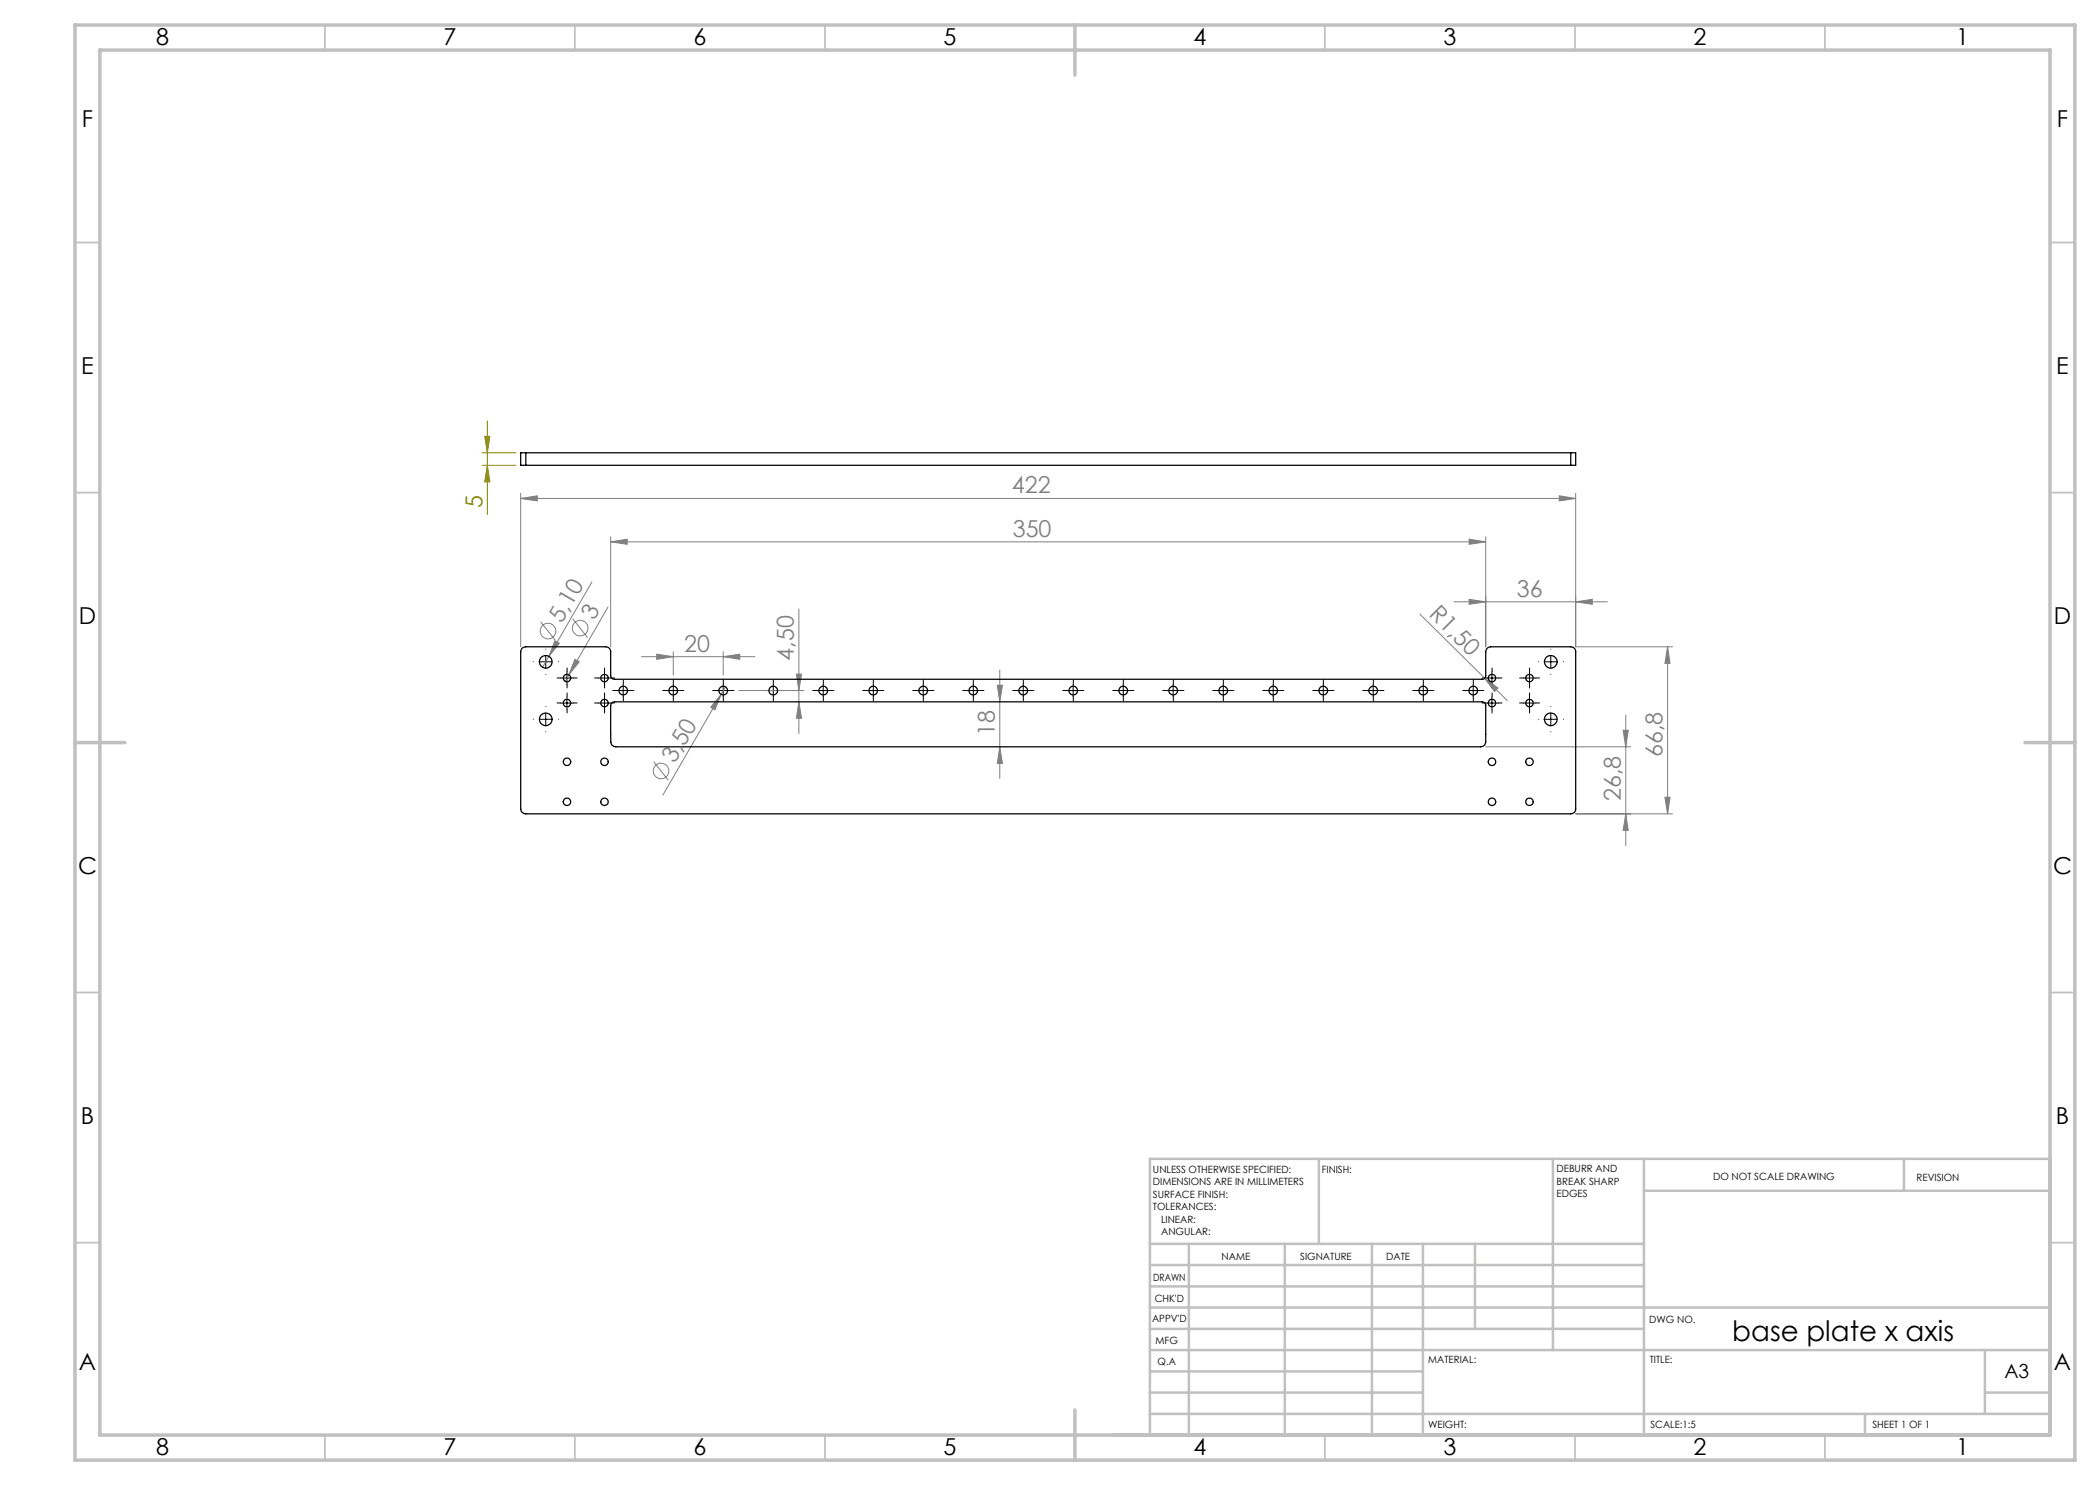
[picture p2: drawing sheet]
<svg xmlns="http://www.w3.org/2000/svg" width="420mm" height="297mm" viewBox="0 0 420 297" stroke-linecap="round" stroke-linejoin="round" font-family="sans-serif">
<g fill="none" stroke="#808080" stroke-width=".2">
<path d="M104.1 99.7l3.4-.5v1zM104.1 98.7v30.7M104.1 99.7h211M311.9 99.2l3.2 .5-3.2 .5zM315.1 98.7v30.7h19.4M118.4 116.4l-9.9 17.1M122.1 108.4l3.3-.6v1.1zM122.1 107.3v22.1M122.1 108.4h175M293.8 107.8l3.3 .6-3.3 .5zM293.8 119.9l3.3 .5-3.3 .5zM297.1 107.3v22.1"/>
<path d="M108.1 124.4l3 3.7M111 128.2l.9 .5-2.1 2.6zM113.8 135l-.8 1.3M114.5 123.8l3 3.7M115 131.9l.9 .5-2.1 2.6zM121.6 121.4l-7.8 13.6M128.3 131.3h22.7M131.3 130.8l3.4 .5-3.4 .6zM134.7 130.3v4.7M144.2 138.9l-1.2 3.1-.9-.5zM144.2 138.9l-11.6 20.1M144.6 131.3l3.4-.5v1.1z"/>
<path d="M144.6 130.3v4.7M145.1 137.4l-.9 1.5M147.8 138.1h13M159.3 134.8h1l-.5 3.3zM159.8 121.8v24.9M199.5 137.1h1l-.5 3.3zM200 134v21.7M284 122.8l17.4 17.3M290.8 120.4h30.7M296.9 135.6l2.7 2-.7 .7zM315.1 120.4l3.4-.5v1zM333.5 129.4l.5 3.3h-1z"/>
<path d="M333.5 129.4v33.4M130.7 152.3l3 3.8M159.8 140.4l.5 3.2h-1zM200 149.4l.5 3.3h-1zM297.1 149.4h29M324.6 146h1l-.4 3.4zM325.2 143v26.1M333 159.5h1l-.5 3.3zM315.1 162.8h19.4M325.2 162.8l.4 3.3h-1z"/>
<circle cx="109.6" cy="126.2" r="1.56"/>
<circle cx="116" cy="125.6" r="1.55"/>
<circle cx="132.2" cy="154.2" r="1.57"/>
</g>
<path d="M96.4 93.1h6.8M96.4 90.6h6.8M96.9 87.3h1.1l-.5 3.3zM97.5 93.1l.5 3.3h-1.1zM97.5 84.2v18.7" fill="none" stroke="#808000" stroke-width=".2"/>
<g fill="none" stroke="#000" stroke-width=".2" stroke-dasharray="15.2 1.3 1.3 1.3">
<path d="M106.7 132.3h-.1M109.2 129.8h.1M109.2 134.8v.1M111.7 132.3h.1M112.2 135.6h-.8M113.4 139.3v-.7M113.4 134.3v-.7M113.4 136.8v.8M114.7 135.6h.7M119.7 135.6h-.8M120.9 134.3v-.7M120.9 136.8v.8"/>
<path d="M120.9 139.3v-.7M122.2 135.6h.7M123.4 138.1h-.9M124.7 136.8v-.8M124.7 139.3v.9M125.9 138.1h.9M133.4 138.1h-.9M134.7 136.8v-.8M134.7 139.3v.9M135.9 138.1h.9M143.4 138.1h-.9M144.7 136.8v-.8"/>
<path d="M144.7 139.3v.9M145.9 138.1h.9M153.4 138.1h-.9M154.7 136.8v-.8M154.7 139.3v.9M155.9 138.1h.9M163.4 138.1h-.9M164.7 136.8v-.8M164.7 139.3v.9M165.9 138.1h.9M173.4 138.1h-.9M174.7 136.8v-.8"/>
<path d="M174.7 139.3v.9M175.9 138.1h.9M183.4 138.1h-.9M184.7 136.8v-.8M184.7 139.3v.9M185.9 138.1h.9M193.4 138.1h-.9M194.7 136.8v-.8M194.7 139.3v.9M195.9 138.1h.9M203.4 138.1h-.9M204.7 136.8v-.8"/>
<path d="M204.7 139.3v.9M205.9 138.1h.9M213.4 138.1h-.9M214.7 136.8v-.8M214.7 139.3v.9M215.9 138.1h.9M223.4 138.1h-.9M224.7 136.8v-.8M224.7 139.3v.9M225.9 138.1h.9M233.4 138.1h-.9M234.7 136.8v-.8"/>
<path d="M234.7 139.3v.9M235.9 138.1h.9M243.4 138.1h-.9M244.7 136.8v-.8M244.7 139.3v.9M245.9 138.1h.9M253.4 138.1h-.9M254.7 136.8v-.8M254.7 139.3v.9M255.9 138.1h.9M263.4 138.1h-.9M264.7 136.8v-.8"/>
<path d="M264.7 139.3v.9M265.9 138.1h.9M273.4 138.1h-.9M274.7 136.8v-.8M274.7 139.3v.9M275.9 138.1h.9M283.4 138.1h-.9M284.7 136.8v-.8M284.7 139.3v.9M285.9 138.1h.9M293.4 138.1h-.9M294.7 136.8v-.8"/>
<path d="M294.7 139.3v.9M295.9 138.1h.9M297.2 135.6h-.8M298.4 134.3v-.7M298.4 136.8v.8M298.4 139.3v-.7M299.7 135.6h.7M304.7 135.6h-.8M305.9 139.3v-.7M305.9 134.3v-.7M305.9 136.8v.8M307.2 135.6h.7"/>
<path d="M307.7 132.3h-.1M310.2 129.8h.1M310.2 134.8v.1M312.7 132.3h.1M106.7 143.8h-.1M109.2 141.3h.1M109.2 146.3v.1M111.7 143.8h.1M112.2 140.6h-.8M113.4 141.8v.8M114.7 140.6h.7M119.7 140.6h-.8"/>
<path d="M120.9 141.8v.8M122.2 140.6h.7M297.2 140.6h-.8M298.4 141.8v.8M299.7 140.6h.7M304.7 140.6h-.8M305.9 141.8v.8M307.2 140.6h.7M307.7 143.8h-.1M310.2 141.3h.1M310.2 146.3v.1M312.7 143.8h.1"/>
</g>
<g fill="none" stroke="#000" stroke-width=".2">
<path d="M107.9 132.4h2.5M109.1 131.1v2.5M112.1 135.6h2.6M113.4 134.4v2.5M113.4 139.4v2.4M119.7 135.6h2.4M120.9 134.4v2.5M120.9 139.4v2.4M123.4 138.1h2.5M124.6 136.9v2.5M133.4 138.1h2.5M134.7 136.9v2.5"/>
<path d="M143.4 138.1h2.5M144.6 136.9v2.5M153.4 138.1h2.5M154.7 136.9v2.5M163.4 138.1h2.5M164.6 136.9v2.5M173.4 138.1h2.5M174.7 136.9v2.5M183.4 138.1h2.5M184.6 136.9v2.5M193.4 138.1h2.5M194.7 136.9v2.5"/>
<path d="M203.4 138.1h2.5M204.6 136.9v2.5M213.4 138.1h2.5M214.6 136.9v2.5M223.4 138.1h2.5M224.6 136.9v2.5M233.4 138.1h2.5M234.6 136.9v2.5M243.4 138.1h2.5M244.7 136.9v2.5M253.4 138.1h2.5M254.6 136.9v2.5"/>
<path d="M263.4 138.1h2.5M264.7 136.9v2.5M273.4 138.1h2.5M274.6 136.9v2.5M283.4 138.1h2.5M284.7 136.9v2.5M293.4 138.1h2.5M294.6 136.9v2.5M297.1 135.6h2.5M298.4 134.4v2.5M298.4 139.4v2.4M304.7 135.6h2.5"/>
<path d="M305.9 134.4v2.5M305.9 139.4v2.4M308.9 132.4h2.5M310.2 131.1v2.5M107.9 143.9h2.5M109.1 142.6v2.5M112.1 140.6h2.6M119.7 140.6h2.4M297.1 140.6h2.5M304.7 140.6h2.5M308.9 143.9h2.5M310.2 142.6v2.5"/>
</g>
<g fill="none" stroke="#c0c0c0" stroke-width=".35">
<path d="M65 5v5M115 5v5M165 5v5M265 5v5M315 5v5M365 5v5M15 48.5h5M410 48.5h5M15 98.5h5M410 98.5h5M15 198.5h5M410 198.5h5"/>
<path d="M15 248.5h5M410 248.5h5M65 287v5M115 287v5M165 287v5M265 287v5M315 287v5M365 287v5"/>
</g>
<g fill="none" stroke="#c0c0c0" stroke-width=".5">
<path d="M263.8 231.8v17M310.6 231.8v38.2M328.8 231.8v55.2M328.8 238.2h81.2M380.8 231.8v6.4M410 231.8h-180v55.2M230 248.8h98.8M230 257.3h98.8M230 253h98.8M237.8 248.8v38.2M257 248.8v38.2M274.4 248.8v38.2"/>
<path d="M284.6 248.8v38.2M295 248.8v17M230 265.8h98.8M230 261.5h180M230 278.5h54.6M230 274.3h54.6M230 270h180M397 278.5h13M397 270v12.8M230 282.8h180M373 282.8v4.2"/>
</g>
<path d="M15 5h400v287h-400zM20 10h390v277h-390zM215 5v10M15 148.5h10M405 148.5h10M215 282v10" fill="none" stroke="#c0c0c0" stroke-width=".7"/>
<path d="M97.5 93.1l.5 3.3h-1.1zM96.9 87.3h1.1l-.5 3.3z" fill="#808000"/>
<g fill="#808080">
<path d="M296.9 135.6l2.7 2-.7 .7z"/>
<path d="M111 128.2l.9 .5-2.1 2.6z"/>
<path d="M144.2 138.9l-1.2 3.1-.9-.5z"/>
<path d="M115 131.9l.9 .5-2.1 2.6z"/>
<path d="M131.3 130.8l3.4 .5-3.4 .6zM144.6 131.3l3.4-.5v1.1z"/>
<path d="M159.3 134.8h1l-.5 3.3zM159.8 140.4l.5 3.2h-1zM333.5 129.4l.5 3.3h-1zM333 159.5h1l-.5 3.3zM324.6 146h1l-.4 3.4zM325.2 162.8l.4 3.3h-1zM199.5 137.1h1l-.5 3.3zM200 149.4l.5 3.3h-1z"/>
<path d="M104.1 99.7l3.4-.5v1zM311.9 99.2l3.2 .5-3.2 .5zM122.1 108.4l3.3-.6v1.1zM293.8 107.8l3.3 .6-3.3 .5zM293.8 119.9l3.3 .5-3.3 .5zM315.1 120.4l3.4-.5v1z"/>
</g>
<g fill="none" stroke="#000" stroke-width=".25">
<path d="M105.2 90.6h-1.1v2.5h1.1M105.2 90.6v2.5M105.2 90.6h208.9M105.2 93.1h208.9M314.1 90.6h1v2.5h-1M314.1 90.6v2.5M104.4 129.6l.8-.2h15.9a.96 .96 0 0 1 1 .9v4.8a.78 .78 0 0 0 .8 .8h173.5a.72 .72 0 0 0 .7-.8v-4.8a.96 .96 0 0 1 1-.9h16a.96 .96 0 0 1 1 .9v31.5a.96 .96 0 0 1-1 1h-208.9a.97 .97 0 0 1-1.1-1v-31.5zM122.3 140.7l.5-.3h173.6a.72 .72 0 0 1 .7 .7v7.3a1.02 1.02 0 0 1-1 1h-172.9a.96 .96 0 0 1-1-1l-.1-7.3z"/>
<circle cx="109.1" cy="132.4" r="1.27"/>
<circle cx="113.4" cy="135.6" r=".75"/>
<circle cx="120.9" cy="135.6" r=".74"/>
<circle cx="124.6" cy="138.1" r=".88"/>
<circle cx="134.6" cy="138.1" r=".87"/>
<circle cx="144.6" cy="138.1" r=".88"/>
<circle cx="154.6" cy="138.1" r=".88"/>
<circle cx="164.6" cy="138.1" r=".88"/>
<circle cx="174.6" cy="138.1" r=".87"/>
<circle cx="184.6" cy="138.1" r=".88"/>
<circle cx="194.6" cy="138.1" r=".88"/>
<circle cx="204.7" cy="138.1" r=".88"/>
<circle cx="214.7" cy="138.1" r=".88"/>
<circle cx="224.6" cy="138.1" r=".88"/>
<circle cx="234.6" cy="138.1" r=".87"/>
<circle cx="244.7" cy="138.1" r=".88"/>
<circle cx="254.7" cy="138.1" r=".88"/>
<circle cx="264.6" cy="138.1" r=".88"/>
<circle cx="274.7" cy="138.1" r=".87"/>
<circle cx="284.6" cy="138.1" r=".87"/>
<circle cx="294.7" cy="138.1" r=".88"/>
<circle cx="298.4" cy="135.6" r=".75"/>
<circle cx="305.9" cy="135.6" r=".74"/>
<circle cx="310.2" cy="132.4" r="1.28"/>
<circle cx="109.2" cy="143.9" r="1.27"/>
<circle cx="113.4" cy="152.4" r=".76"/>
<circle cx="113.4" cy="140.6" r=".76"/>
<circle cx="120.9" cy="152.4" r=".75"/>
<circle cx="120.9" cy="140.6" r=".75"/>
<circle cx="298.4" cy="152.4" r=".76"/>
<circle cx="298.4" cy="140.6" r=".76"/>
<circle cx="305.9" cy="140.6" r=".75"/>
<circle cx="305.9" cy="152.4" r=".75"/>
<circle cx="310.1" cy="143.9" r="1.28"/>
<circle cx="113.4" cy="160.4" r=".75"/>
<circle cx="120.9" cy="160.4" r=".75"/>
<circle cx="298.4" cy="160.4" r=".75"/>
<circle cx="305.9" cy="160.4" r=".74"/>
</g>
<text font-size="5.6" x="346.5" y="268.2">base plate x axis</text>
<g font-size="4.7">
<text x="31.2" y="9">8</text>
<text x="88.7" y="9">7</text>
<text x="138.7" y="9">6</text>
<text x="188.7" y="9">5</text>
<text x="238.7" y="9">4</text>
<text x="288.7" y="9">3</text>
<text x="338.7" y="9">2</text>
<text x="391.2" y="9">1</text>
<text x="16.4" y="25.5">F</text>
<text x="411.4" y="25.5">F</text>
<text x="16.3" y="74.7">E</text>
<text x="411.2" y="74.7">E</text>
<text x="15.8" y="124.7">D</text>
<text x="410.8" y="124.7">D</text>
<text x="15.6" y="174.7">C</text>
<text x="410.6" y="174.7">C</text>
<text x="16.2" y="224.7">B</text>
<text x="411.2" y="224.7">B</text>
<text x="15.8" y="274">A</text>
<text x="410.8" y="274">A</text>
<text x="31.2" y="291">8</text>
<text x="88.7" y="291">7</text>
<text x="138.7" y="291">6</text>
<text x="188.7" y="291">5</text>
<text x="238.7" y="291">4</text>
<text x="288.7" y="291">3</text>
<text x="338.7" y="291">2</text>
<text x="391.2" y="291">1</text>
</g>
<text font-size="4.7" fill="#808000" x="96.5" y="101.6" transform="rotate(-90 96.5 101.6)">5</text>
<g font-size="4.7" fill="#808080">
<text x="202.4" y="98.7">422</text>
<text x="202.6" y="107.3">350</text>
<text x="303.4" y="119.3">36</text>
<text x="112.4" y="124.8" transform="rotate(-60 112.4 124.8)">5,10</text>
<text x="118.8" y="124.2" transform="rotate(-60 118.8 124.2)">3</text>
<text x="285.6" y="123" transform="rotate(45 285.6 123)">R1,50</text>
<text x="136.8" y="130.3">20</text>
<text x="158.8" y="132.1" transform="rotate(-90 158.8 132.1)">4,50</text>
<text x="199" y="147.1" transform="rotate(-90 199 147.1)">18</text>
<text x="135" y="152.8" transform="rotate(-60 135 152.8)">3,50</text>
<text x="332.5" y="151.4" transform="rotate(-90 332.5 151.4)">66,8</text>
<text x="324.2" y="160.2" transform="rotate(-90 324.2 160.2)">26,8</text>
</g>
<text font-size="3.9" x="400.9" y="275.5">A3</text>
<g font-size="2">
<text x="230.6" y="234.6">UNLESS OTHERWISE SPECIFIED:</text>
<text x="230.6" y="237.1">DIMENSIONS ARE IN MILLIMETERS</text>
<text x="230.6" y="239.6">SURFACE FINISH:</text>
<text x="264.4" y="234.6">FINISH:</text>
<text x="311.3" y="234.5">DEBURR AND</text>
<text x="311.3" y="237">BREAK SHARP</text>
<text x="311.3" y="239.5">EDGES</text>
<text x="342.6" y="236">DO NOT SCALE DRAWING</text>
<text x="383.3" y="236.2">REVISION</text>
<text x="230.6" y="242.1">TOLERANCES:</text>
<text x="232.2" y="244.6">LINEAR:</text>
<text x="232.2" y="247.1">ANGULAR:</text>
<text x="244.3" y="252">NAME</text>
<text x="260" y="251.9">SIGNATURE</text>
<text x="277.2" y="251.9">DATE</text>
<text x="230.6" y="256.1">DRAWN</text>
<text x="230.9" y="260.3">CHK'D</text>
<text x="230.4" y="264.4">APPV'D</text>
<text x="231.1" y="268.8">MFG</text>
<text x="329.8" y="264.6">DWG NO.</text>
<text x="231.5" y="273">Q.A</text>
<text x="285.6" y="272.5">MATERIAL:</text>
<text x="330" y="272.5">TITLE:</text>
<text x="285.6" y="285.5">WEIGHT:</text>
<text x="330.1" y="285.6">SCALE:1:5</text>
<text x="374.5" y="285.6">SHEET 1 OF 1</text>
</g>
</svg>
